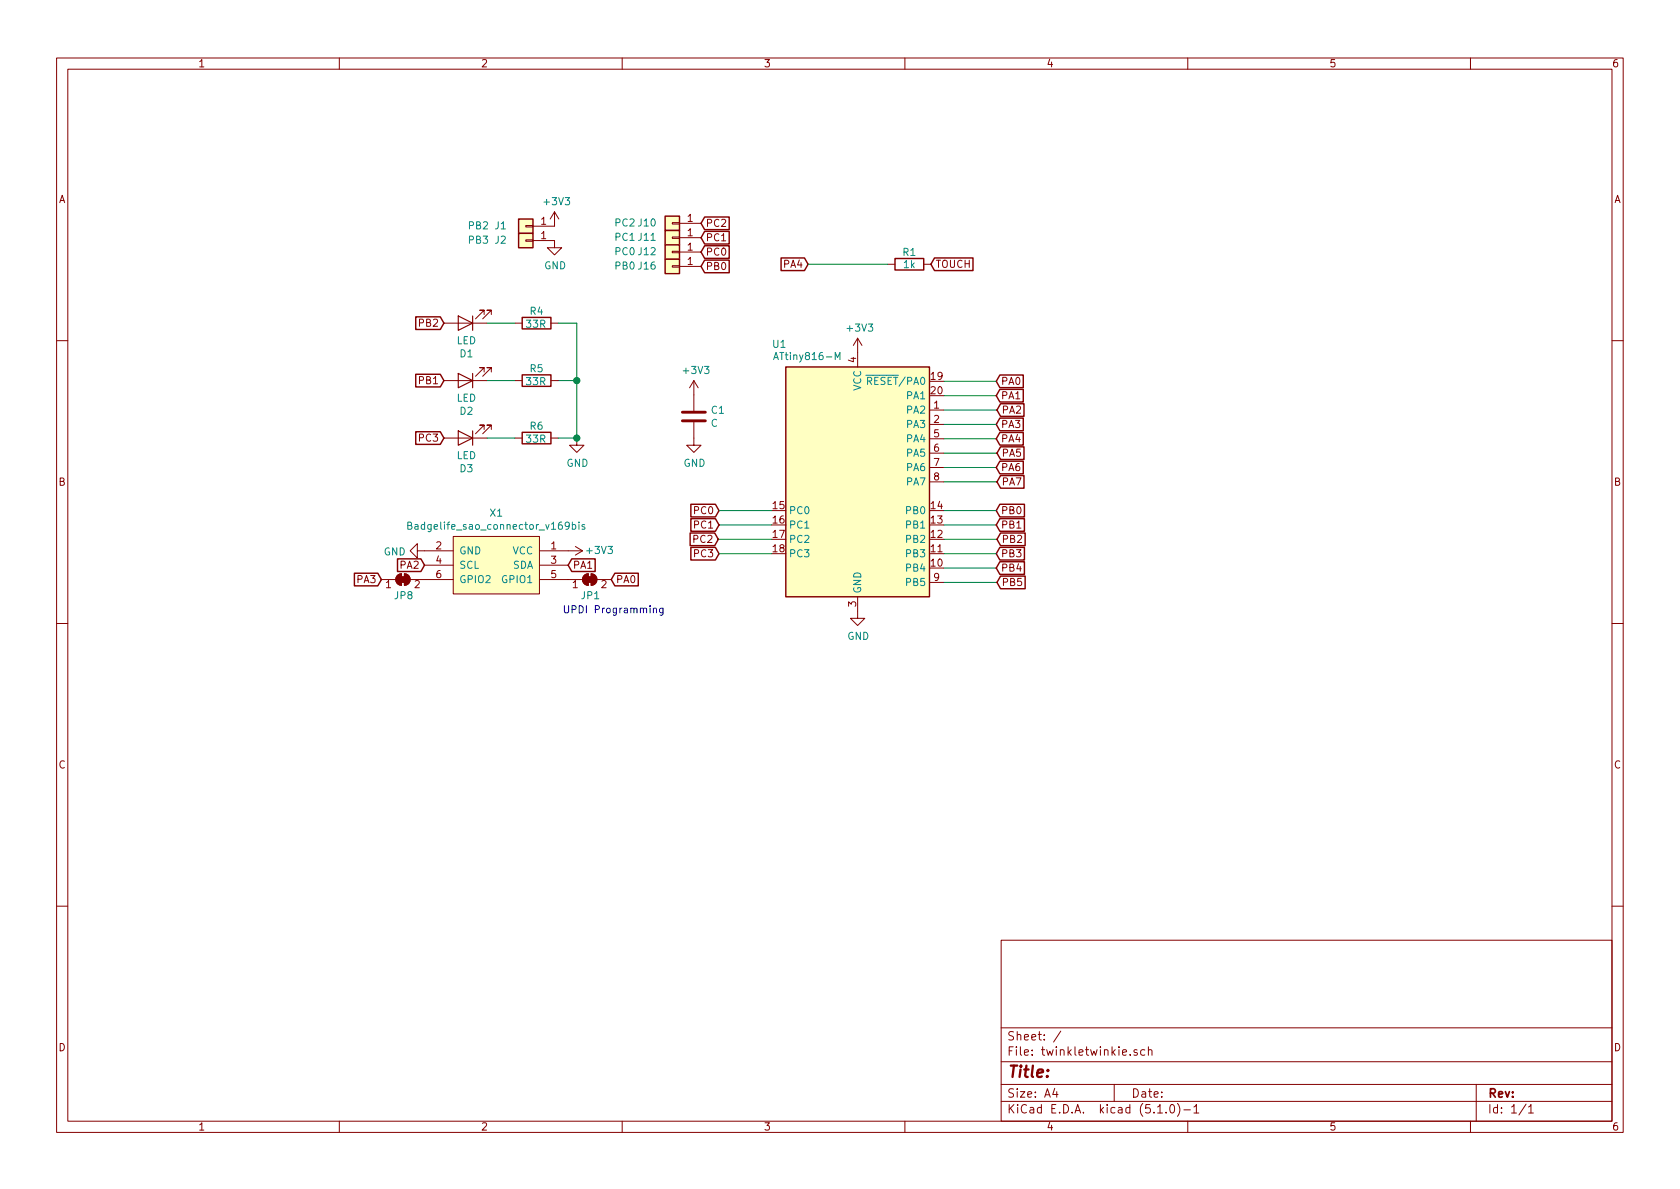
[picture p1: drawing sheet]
EESchema Schematic File Version 4
LIBS:twinkletwinkie-cache
EELAYER 29 0
EELAYER END
$Descr A4 11693 8268
encoding utf-8
Sheet 1 1
Title ""
Date ""
Rev ""
Comp ""
Comment1 ""
Comment2 ""
Comment3 ""
Comment4 ""
$EndDescr
$Comp
L MCU_Microchip_ATtiny:ATtiny816-M U1
U 1 1
P 5970 3345
F 0 "U1" H 5425 4305 50  0000 C CNN
F 1 "ATtiny816-M" H 5620 4220 50  0000 C CNN
F 2 "Package_DFN_QFN:VQFN-20-1EP_3x3mm_P0.4mm_EP1.7x1.7mm" H 5970 3345 50  0001 C CIN
F 3 "http://ww1.microchip.com/downloads/en/DeviceDoc/40001913A.pdf" H 5970 3345 50  0001 C CNN
	1    5970 3345
	1    0    0    -1  
$EndComp
$Comp
L badgelife_shitty_addon_v169bis:Badgelife_sao_connector_v169bis X1
U 1 1
P 3455 3925
F 0 "X1" H 3455 4290 50  0000 C CNN
F 1 "Badgelife_sao_connector_v169bis" H 3455 4199 50  0000 C CNN
F 2 "lib_fp:Badgelife-Shitty-v1.69bis" V 3655 3925 50  0001 C CNN
F 3 "" V 3655 3925 50  0001 C CNN
	1    3455 3925
	1    0    0    -1  
$EndComp
$Comp
L Device:LED D3
U 1 1
P 3240 3040
F 0 "D3" H 3233 3256 50  0000 C CNN
F 1 "LED" H 3233 3165 50  0000 C CNN
F 2 "lib_fp:LED-0805" H 3240 3040 50  0001 C CNN
F 3 "~" H 3240 3040 50  0001 C CNN
	1    3240 3040
	-1   0    0    1   
$EndComp
$Comp
L Device:LED D2
U 1 1
P 3240 2640
F 0 "D2" H 3233 2856 50  0000 C CNN
F 1 "LED" H 3233 2765 50  0000 C CNN
F 2 "lib_fp:LED-0805" H 3240 2640 50  0001 C CNN
F 3 "~" H 3240 2640 50  0001 C CNN
	1    3240 2640
	-1   0    0    1   
$EndComp
$Comp
L Device:LED D1
U 1 1
P 3240 2240
F 0 "D1" H 3233 2456 50  0000 C CNN
F 1 "LED" H 3233 2365 50  0000 C CNN
F 2 "lib_fp:LED-0805" H 3240 2240 50  0001 C CNN
F 3 "~" H 3240 2240 50  0001 C CNN
	1    3240 2240
	-1   0    0    1   
$EndComp
Wire Wire Line
	3390 2240 3585 2240
Wire Wire Line
	3390 2640 3585 2640
Wire Wire Line
	3390 3040 3585 3040
Wire Wire Line
	4015 2240 3885 2240
Wire Wire Line
	4015 2240 4015 2640
Wire Wire Line
	4015 2640 3885 2640
Wire Wire Line
	4015 2640 4015 3040
Wire Wire Line
	4015 3040 3885 3040
Connection ~ 4015 2640
$Comp
L power:GND #PWR0101
U 1 1
P 4015 3040
F 0 "#PWR0101" H 4015 2790 50  0001 C CNN
F 1 "GND" H 4020 2867 50  0000 C CNN
F 2 "" H 4015 3040 50  0001 C CNN
F 3 "" H 4015 3040 50  0001 C CNN
	1    4015 3040
	1    0    0    -1  
$EndComp
Connection ~ 4015 3040
$Comp
L power:GND #PWR0102
U 1 1
P 2955 3825
F 0 "#PWR0102" H 2955 3575 50  0001 C CNN
F 1 "GND" V 2960 3697 50  0000 R CNN
F 2 "" H 2955 3825 50  0001 C CNN
F 3 "" H 2955 3825 50  0001 C CNN
	1    2955 3825
	0    1    1    0   
$EndComp
$Comp
L power:+3V3 #PWR0103
U 1 1
P 3955 3825
F 0 "#PWR0103" H 3955 3675 50  0001 C CNN
F 1 "+3V3" V 3950 3940 50  0000 L CNN
F 2 "" H 3955 3825 50  0001 C CNN
F 3 "" H 3955 3825 50  0001 C CNN
	1    3955 3825
	0    1    1    0   
$EndComp
$Comp
L power:+3V3 #PWR0104
U 1 1
P 5970 2445
F 0 "#PWR0104" H 5970 2295 50  0001 C CNN
F 1 "+3V3" H 5985 2618 50  0000 C CNN
F 2 "" H 5970 2445 50  0001 C CNN
F 3 "" H 5970 2445 50  0001 C CNN
	1    5970 2445
	1    0    0    -1  
$EndComp
$Comp
L power:GND #PWR0105
U 1 1
P 5970 4245
F 0 "#PWR0105" H 5970 3995 50  0001 C CNN
F 1 "GND" H 5975 4072 50  0000 C CNN
F 2 "" H 5970 4245 50  0001 C CNN
F 3 "" H 5970 4245 50  0001 C CNN
	1    5970 4245
	1    0    0    -1  
$EndComp
Text GLabel 6480 1830 2    50   Input ~ 6
TOUCH
Wire Wire Line
	6940 2845 6570 2845
Wire Wire Line
	6935 2745 6570 2745
$Comp
L Device:C C1
U 1 1
P 4830 2890
F 0 "C1" H 4945 2936 50  0000 L CNN
F 1 "C" H 4945 2845 50  0000 L CNN
F 2 "Capacitor_SMD:C_0603_1608Metric" H 4868 2740 50  0001 C CNN
F 3 "~" H 4830 2890 50  0001 C CNN
	1    4830 2890
	1    0    0    -1  
$EndComp
$Comp
L power:+3V3 #PWR0108
U 1 1
P 4830 2740
F 0 "#PWR0108" H 4830 2590 50  0001 C CNN
F 1 "+3V3" H 4845 2913 50  0000 C CNN
F 2 "" H 4830 2740 50  0001 C CNN
F 3 "" H 4830 2740 50  0001 C CNN
	1    4830 2740
	1    0    0    -1  
$EndComp
$Comp
L power:GND #PWR0109
U 1 1
P 4830 3040
F 0 "#PWR0109" H 4830 2790 50  0001 C CNN
F 1 "GND" H 4835 2867 50  0000 C CNN
F 2 "" H 4830 3040 50  0001 C CNN
F 3 "" H 4830 3040 50  0001 C CNN
	1    4830 3040
	1    0    0    -1  
$EndComp
Text GLabel 6935 2645 2    50   Input ~ 6
PA0
Wire Wire Line
	6570 2645 6935 2645
Text GLabel 4255 4025 2    50   Input ~ 6
PA0
Text GLabel 6935 2745 2    50   Input ~ 6
PA1
Text GLabel 3955 3925 2    50   Input ~ 6
PA1
Text GLabel 2955 3925 0    50   Input ~ 6
PA2
Text GLabel 6940 2845 2    50   Input ~ 6
PA2
Wire Wire Line
	6940 3145 6570 3145
Wire Wire Line
	6935 3045 6570 3045
Text GLabel 6935 2945 2    50   Input ~ 6
PA3
Wire Wire Line
	6570 2945 6935 2945
Text GLabel 6935 3045 2    50   Input ~ 6
PA4
Text GLabel 6940 3145 2    50   Input ~ 6
PA5
Wire Wire Line
	6940 3345 6570 3345
Wire Wire Line
	6935 3245 6570 3245
Text GLabel 6935 3245 2    50   Input ~ 6
PA6
Text GLabel 6940 3345 2    50   Input ~ 6
PA7
Wire Wire Line
	6940 3745 6570 3745
Wire Wire Line
	6935 3645 6570 3645
Text GLabel 6935 3545 2    50   Input ~ 6
PB0
Wire Wire Line
	6570 3545 6935 3545
Text GLabel 6935 3645 2    50   Input ~ 6
PB1
Text GLabel 6940 3745 2    50   Input ~ 6
PB2
Wire Wire Line
	6940 4045 6570 4045
Wire Wire Line
	6935 3945 6570 3945
Text GLabel 6935 3845 2    50   Input ~ 6
PB3
Wire Wire Line
	6570 3845 6935 3845
Text GLabel 6935 3945 2    50   Input ~ 6
PB4
Text GLabel 6940 4045 2    50   Input ~ 6
PB5
Wire Wire Line
	5000 3745 5370 3745
Wire Wire Line
	5005 3645 5370 3645
Text GLabel 5005 3545 0    50   Input ~ 6
PC0
Wire Wire Line
	5370 3545 5005 3545
Text GLabel 5005 3645 0    50   Input ~ 6
PC1
Text GLabel 5000 3745 0    50   Input ~ 6
PC2
Text GLabel 5005 3845 0    50   Input ~ 6
PC3
Wire Wire Line
	5370 3845 5005 3845
Text GLabel 5625 1830 0    50   Input ~ 6
PA4
Text GLabel 4880 1545 2    50   Input ~ 6
PC2
Text GLabel 4880 1645 2    50   Input ~ 6
PC1
Text GLabel 4880 1745 2    50   Input ~ 6
PC0
Text GLabel 4880 1845 2    50   Input ~ 6
PB0
$Comp
L Jumper:SolderJumper_2_Bridged JP1
U 1 1
P 4105 4025
F 0 "JP1" H 4110 3915 50  0000 C CNN
F 1 "SolderJumper_2_Bridged" H 4105 4139 50  0001 C CNN
F 2 "Jumper:SolderJumper-2_P1.3mm_Bridged_RoundedPad1.0x1.5mm" H 4105 4025 50  0001 C CNN
F 3 "~" H 4105 4025 50  0001 C CNN
	1    4105 4025
	1    0    0    -1  
$EndComp
$Comp
L Connector_Generic:Conn_01x01 J10
U 1 1
P 4680 1545
F 0 "J10" H 4855 1545 50  0000 C CNN
F 1 "PC2" H 5010 1545 50  0000 C CNN
F 2 "TestPoint:TestPoint_Pad_2.0x2.0mm" H 4680 1545 50  0001 C CNN
F 3 "~" H 4680 1545 50  0001 C CNN
	1    4680 1545
	-1   0    0    1   
$EndComp
$Comp
L Connector_Generic:Conn_01x01 J11
U 1 1
P 4680 1645
F 0 "J11" H 4855 1645 50  0000 C CNN
F 1 "PC1" H 5010 1645 50  0000 C CNN
F 2 "TestPoint:TestPoint_Pad_2.0x2.0mm" H 4680 1645 50  0001 C CNN
F 3 "~" H 4680 1645 50  0001 C CNN
	1    4680 1645
	-1   0    0    1   
$EndComp
$Comp
L Connector_Generic:Conn_01x01 J12
U 1 1
P 4680 1745
F 0 "J12" H 4855 1745 50  0000 C CNN
F 1 "PC0" H 5010 1745 50  0000 C CNN
F 2 "TestPoint:TestPoint_Pad_2.0x2.0mm" H 4680 1745 50  0001 C CNN
F 3 "~" H 4680 1745 50  0001 C CNN
	1    4680 1745
	-1   0    0    1   
$EndComp
$Comp
L Connector_Generic:Conn_01x01 J16
U 1 1
P 4680 1845
F 0 "J16" H 4855 1845 50  0000 C CNN
F 1 "PB0" H 5010 1845 50  0000 C CNN
F 2 "TestPoint:TestPoint_Pad_2.0x2.0mm" H 4680 1845 50  0001 C CNN
F 3 "~" H 4680 1845 50  0001 C CNN
	1    4680 1845
	-1   0    0    1   
$EndComp
$Comp
L Device:R R1
U 1 1
P 6330 1830
F 0 "R1" V 6245 1830 50  0000 C CNN
F 1 "1k" V 6330 1830 50  0000 C CNN
F 2 "Resistor_SMD:R_0603_1608Metric" V 6260 1830 50  0001 C CNN
F 3 "~" H 6330 1830 50  0001 C CNN
	1    6330 1830
	0    1    1    0   
$EndComp
Text GLabel 3090 2640 0    50   Input ~ 6
PB1
Text GLabel 3090 3040 0    50   Input ~ 6
PC3
Text GLabel 3090 2240 0    50   Input ~ 6
PB2
$Comp
L Device:R R4
U 1 1
P 3735 2240
F 0 "R4" V 3650 2240 50  0000 C CNN
F 1 "33R" V 3740 2235 50  0000 C CNN
F 2 "Resistor_SMD:R_0603_1608Metric" V 3665 2240 50  0001 C CNN
F 3 "~" H 3735 2240 50  0001 C CNN
	1    3735 2240
	0    1    1    0   
$EndComp
$Comp
L Device:R R5
U 1 1
P 3735 2640
F 0 "R5" V 3650 2640 50  0000 C CNN
F 1 "33R" V 3740 2635 50  0000 C CNN
F 2 "Resistor_SMD:R_0603_1608Metric" V 3665 2640 50  0001 C CNN
F 3 "~" H 3735 2640 50  0001 C CNN
	1    3735 2640
	0    1    1    0   
$EndComp
$Comp
L Device:R R6
U 1 1
P 3735 3040
F 0 "R6" V 3650 3040 50  0000 C CNN
F 1 "33R" V 3740 3035 50  0000 C CNN
F 2 "Resistor_SMD:R_0603_1608Metric" V 3665 3040 50  0001 C CNN
F 3 "~" H 3735 3040 50  0001 C CNN
	1    3735 3040
	0    1    1    0   
$EndComp
$Comp
L Jumper:SolderJumper_2_Bridged JP8
U 1 1
P 2805 4025
F 0 "JP8" H 2810 3915 50  0000 C CNN
F 1 "SolderJumper_2_Bridged" H 2805 4139 50  0001 C CNN
F 2 "Jumper:SolderJumper-2_P1.3mm_Bridged_RoundedPad1.0x1.5mm" H 2805 4025 50  0001 C CNN
F 3 "~" H 2805 4025 50  0001 C CNN
	1    2805 4025
	1    0    0    -1  
$EndComp
Text GLabel 2655 4025 0    50   Input ~ 6
PA3
Text Notes 3915 4270 0    50   ~ 6
UPDI Programming
Wire Wire Line
	5625 1830 6180 1830
$Comp
L Connector_Generic:Conn_01x01 J1
U 1 1
P 3660 1565
F 0 "J1" H 3835 1565 50  0000 C CNN
F 1 "PB2" H 3990 1565 50  0000 C CNN
F 2 "TestPoint:TestPoint_Pad_2.0x2.0mm" H 3660 1565 50  0001 C CNN
F 3 "~" H 3660 1565 50  0001 C CNN
	1    3660 1565
	-1   0    0    1   
$EndComp
$Comp
L Connector_Generic:Conn_01x01 J2
U 1 1
P 3660 1665
F 0 "J2" H 3835 1665 50  0000 C CNN
F 1 "PB3" H 3990 1665 50  0000 C CNN
F 2 "TestPoint:TestPoint_Pad_2.0x2.0mm" H 3660 1665 50  0001 C CNN
F 3 "~" H 3660 1665 50  0001 C CNN
	1    3660 1665
	-1   0    0    1   
$EndComp
$Comp
L power:+3V3 #PWR01
U 1 1
P 3860 1565
F 0 "#PWR01" H 3860 1415 50  0001 C CNN
F 1 "+3V3" H 3875 1738 50  0000 C CNN
F 2 "" H 3860 1565 50  0001 C CNN
F 3 "" H 3860 1565 50  0001 C CNN
	1    3860 1565
	1    0    0    -1  
$EndComp
$Comp
L power:GND #PWR02
U 1 1
P 3860 1665
F 0 "#PWR02" H 3860 1415 50  0001 C CNN
F 1 "GND" H 3865 1492 50  0000 C CNN
F 2 "" H 3860 1665 50  0001 C CNN
F 3 "" H 3860 1665 50  0001 C CNN
	1    3860 1665
	1    0    0    -1  
$EndComp
$EndSCHEMATC
